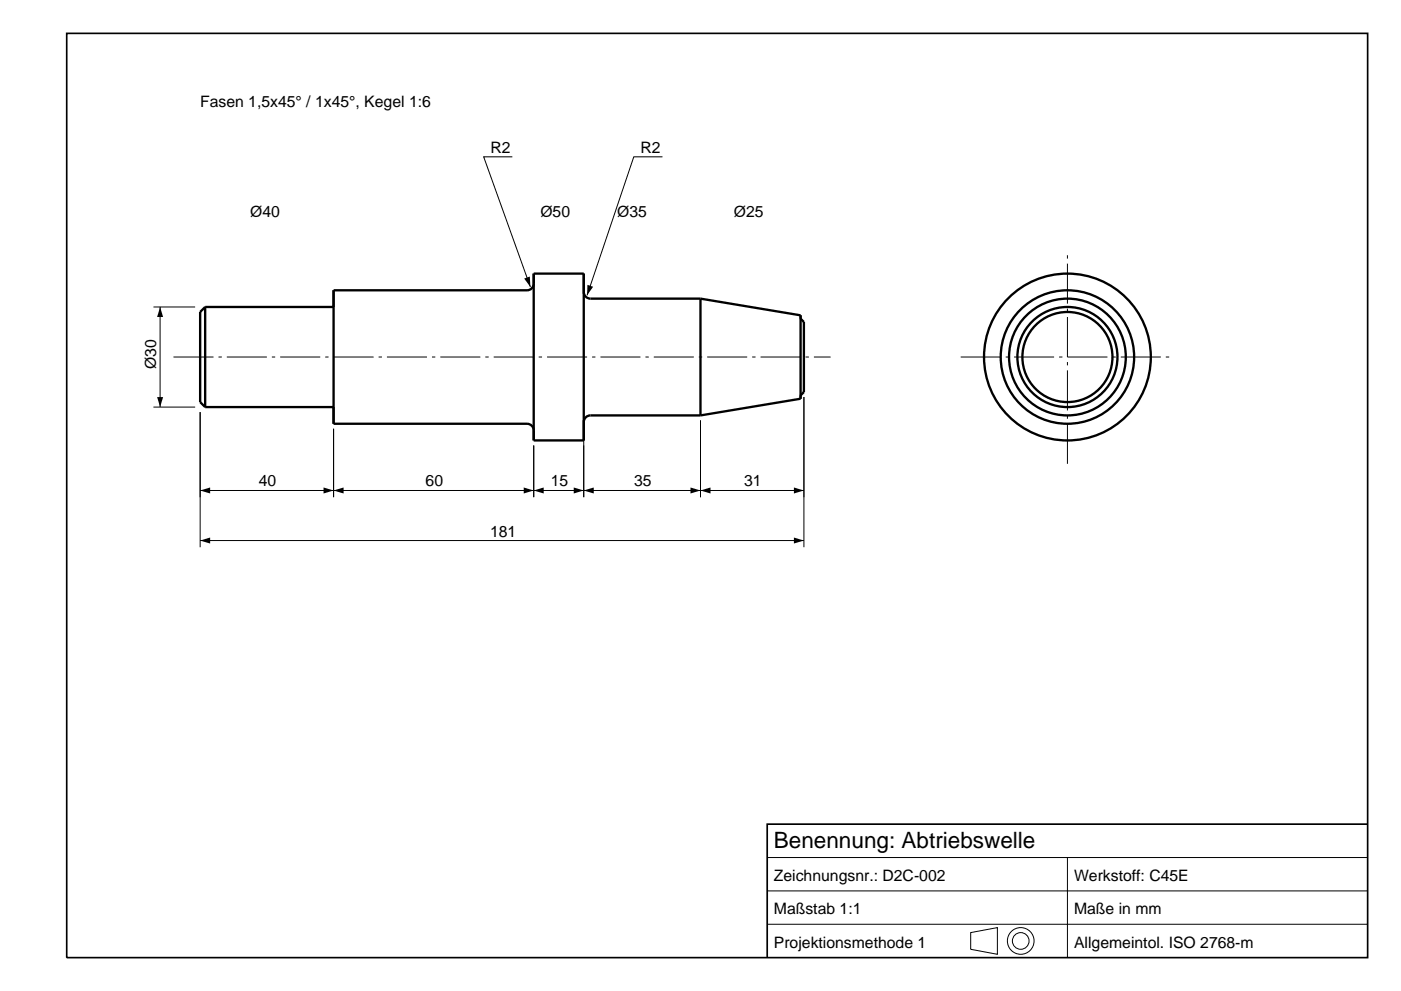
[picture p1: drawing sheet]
<svg xmlns="http://www.w3.org/2000/svg" width="420mm" height="297mm" viewBox="0 0 420 297" stroke-linecap="round" stroke-linejoin="round" font-family="sans-serif">
<path d="M20 10h390v277h-390zM410 247h-180v40" fill="none" stroke="#000" stroke-width=".5"/>
<g fill="none" stroke="#000" stroke-width=".3">
<path d="M153.6 47h-8.6l14 39M198.6 47h-8.6l-14 41.5M46 92h12.5M48 92v30M241 119v45M46 122h12.5M60 123.5v40.5M100 128.5v20.5M160 133.5v15.5M175 126v23M210 126v23M60 147h181"/>
<path d="M60 162h181M230 257h180M320 257v30M230 277h180M230 267h180M291 279.5l8-1.5v8l-8-1.5z"/>
<circle cx="306" cy="282" r="4"/>
<circle cx="306" cy="282" r="2.5"/>
</g>
<g fill="none" stroke="#000" stroke-width=".7" stroke-linecap="butt">
<path d="M61.5 92l-1.5 1.5v27l1.5 1.5M61.5 92h38.5M61.5 92v30M160 85a2 2 0 0 1-2 2h-58v40h58a2 2 0 0 1 2 2M160 82h15v50h-15zM175 87.5a2 2 0 0 0 2 2h33M210 89.5l30 5v25l-30 5M210 89.5v35M240 95.5l1 1v21l-1 1M61.5 122h38.5M210 124.5h-33a2 2 0 0 0-2 2"/>
<circle cx="320" cy="107" r="25"/>
<circle cx="320" cy="107" r="20"/>
<circle cx="320" cy="107" r="17.5"/>
<circle cx="320" cy="107" r="13.5"/>
<circle cx="320" cy="107" r="15"/>
</g>
<path d="M52 107h197M288 107h64M320 139v-64" fill="none" stroke="#000" stroke-width=".3" stroke-dasharray="12 1.5 1 1.5" stroke-linecap="butt"/>
<g fill="#000">
<path d="M48 92l.9 3h-1.8zM157.1 83.5l1.7-.6 .2 3.1zM176.1 85.4l1.7 .5-1.8 2.6zM47.1 119h1.8l-.9 3zM60 147l3-.9v1.8zM97 146.1l3 .9-3 .9zM100 147l3-.9v1.8zM157 146.1l3 .9-3 .9zM160 147l3-.9v1.8zM172 146.1l3 .9-3 .9zM175 147l3-.9v1.8zM207 146.1l3 .9-3 .9z"/>
<path d="M210 147l3-.9v1.8zM238 146.1l3 .9-3 .9zM60 162l3-.9v1.8zM238 161.1l3 .9-3 .9z"/>
</g>
<text font-size="6.7" x="232" y="254">Benennung: Abtriebswelle</text>
<g font-size="4.7">
<text x="60" y="32">Fasen 1,5x45° / 1x45°, Kegel 1:6</text>
<text x="147" y="45.8">R2</text>
<text x="192" y="45.8">R2</text>
<text x="75" y="65">Ø40</text>
<text x="162" y="65">Ø50</text>
<text x="185" y="65">Ø35</text>
<text x="220" y="65">Ø25</text>
<text x="46.8" y="110.6" transform="rotate(-90 46.8 110.6)">Ø30</text>
<text x="77.6" y="145.8">40</text>
<text x="127.6" y="145.8">60</text>
<text x="165.1" y="145.8">15</text>
<text x="190.1" y="145.8">35</text>
<text x="223.1" y="145.8">31</text>
<text x="146.9" y="160.8">181</text>
<text x="232" y="264">Zeichnungsnr.: D2C-002</text>
<text x="322" y="264">Werkstoff: C45E</text>
<text x="232" y="274">Maßstab 1:1</text>
<text x="322" y="274">Maße in mm</text>
<text x="232" y="284">Projektionsmethode 1</text>
<text x="322" y="284">Allgemeintol. ISO 2768-m</text>
</g>
</svg>
